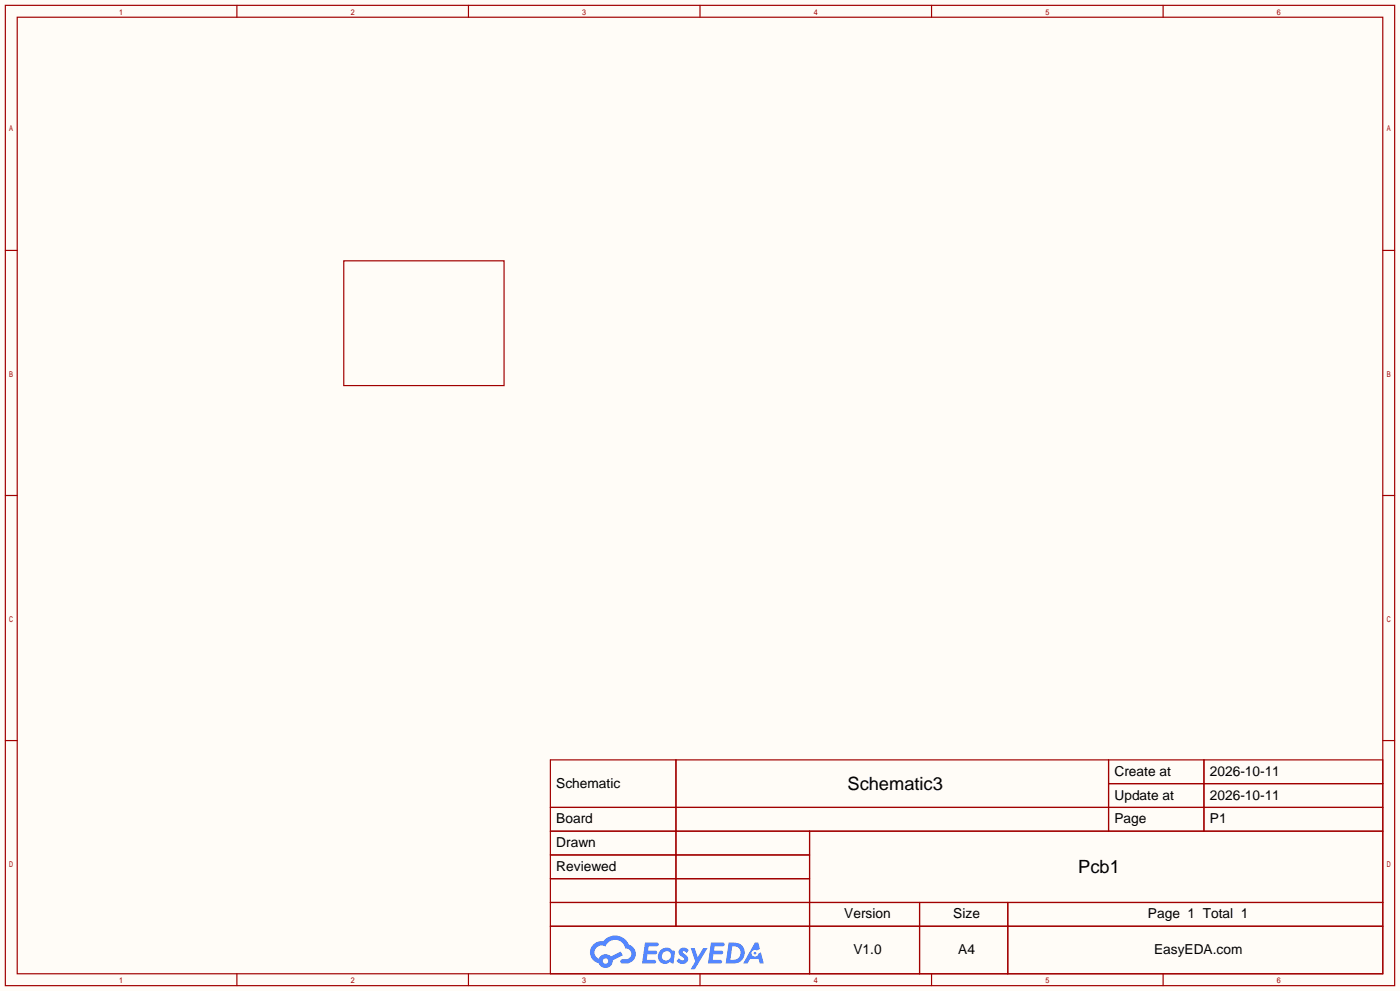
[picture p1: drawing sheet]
<svg xmlns="http://www.w3.org/2000/svg" width="299mm" height="212mm" viewBox="0 0 299 212" stroke-linecap="round" stroke-linejoin="round" font-family="sans-serif">
<path d="M0 0h299.5v211.8h-299.5z" fill="#fffcf7"/>
<g fill="none" stroke="#a10000" stroke-width=".25">
<path d="M1.1 1.1h297.2v209.6h-297.2zM3.7 3.7h292.1v204.5h-292.1zM50.7 1.1v2.6M100.2 1.1v2.6M149.7 1.1v2.6M199.3 1.1v2.6M248.8 1.1v2.6M1.1 53.5h2.6M295.8 53.5h2.5M1.1 105.9h2.6M295.8 105.9h2.5M1.1 158.3h2.6"/>
<path d="M295.8 158.3h2.5M117.7 162.4h178.1v45.8h-178.1zM117.7 172.6h178.1M117.7 177.7h178.1M144.6 162.4v35.6M173.2 177.7v30.5M237.1 162.4v15.3M237.1 167.5h58.7M257.5 162.4v15.3M117.7 182.8h55.5M117.7 192.9h178.1M117.7 187.8h55.5"/>
<path d="M117.7 198h178.1M196.7 192.9v15.3M215.6 192.9v15.3M50.7 208.2v2.5M100.2 208.2v2.5M149.7 208.2v2.5M199.3 208.2v2.5M248.8 208.2v2.5"/>
</g>
<g fill="#5487ff">
<path d="M145.5 202.8a1.3 1.3 0 0 1 1.8 .3l-.4 .6a.54 .54 0 0 0-.9-.2l.1 .2a1.28 1.28 0 0 1 .8 2 1.53 1.53 0 0 1-2.2-.3l.5-.6 .8 .5a.31 .31 0 0 0 .4-.3 .31 .31 0 0 0-.3-.3 1.12 1.12 0 0 1-.6-1.9z"/>
<path d="M147.7 202.7h.9l.7 1.9 1.1-1.9h.9l-2.7 4.5h-.9l1-1.7z"/>
<path d="M138 201.5h1.6a1.31 1.31 0 0 1 1.2 .2 .4 .4 0 0 1-.3 .6h-1.8l-.1 .9h1.6a.4 .4 0 0 1 .4 .4 .4 .4 0 0 1-.4 .4h-1.7l-.2 1.2h1.4a.46 .46 0 0 1 .5 .1 .46 .46 0 0 1 .1 .5l-.3 .2h-2.7z"/>
<path d="M152.1 201.5h1.6a1.32 1.32 0 0 1 1.3 .2 .39 .39 0 0 1-.4 .6h-1.7l-.2 .9h1.7a.4 .4 0 0 1 .3 .4 .4 .4 0 0 1-.4 .4h-1.7l-.2 1.2h1.4a.46 .46 0 0 1 .5 .1 .46 .46 0 0 1 .1 .5l-.3 .2h-2.7z"/>
<path d="M161.5 201.5h.7l.4 1.3-.7 .4a.75 .75 0 0 0-1.1 .3 .75 .75 0 0 0 .5 1 .75 .75 0 0 0 .9-.6l.6-.3 .6 2.4h-.9l-.2-1h-1.9l-.5 1h-.9z"/>
<path d="M155.9 201.5l-.7 4.5h1.5a2.27 2.27 0 0 0 2.6-2.3 2.27 2.27 0 0 0-2.7-2.2zM156.6 202.3a1.5 1.5 0 0 1 1.8 1.5 1.5 1.5 0 0 1-1.9 1.4h-.3z"/>
<path d="M141.3 203.1a1.6 1.6 0 0 0-.3 2.3 1.6 1.6 0 0 0 2.3 .2l.8 .4 .3-2.5-.2-.3h-.4a1.58 1.58 0 0 0-2.5-.1zM141.9 203.6a.98 .98 0 0 1 1.6 .5 .98 .98 0 0 1-1.1 1.2 .94 .94 0 0 1-.8-.6 .94 .94 0 0 1 .3-1.1z"/>
<path d="M126.9 201.9a2.37 2.37 0 0 0 1.2 4 1.54 1.54 0 0 0 1.7 1 1.54 1.54 0 0 0 1.3-1.6l2.1-1.1-.5-.8-2 1.1a1.57 1.57 0 0 0-2.6 .4 1.5 1.5 0 0 1-.8-2.1 1.5 1.5 0 0 1 2.2-.5 2.23 2.23 0 0 1 2.3-1.4 2.23 2.23 0 0 1 2 1.8 1.16 1.16 0 0 1 1.2 1.1 1.16 1.16 0 0 1-1 1.3h-.7a.47 .47 0 0 0-.6 .3 .47 .47 0 0 0 .4 .6 2.17 2.17 0 0 0 2.5-1 2.17 2.17 0 0 0-.3-2.7l-.8-.4a3.2 3.2 0 0 0-5.4-.7l-1.2 .1zM129 205.4a.58 .58 0 0 1 1.1 0 .58 .58 0 0 1-1.1 0z"/>
<circle cx="161.5" cy="203.8" r=".28"/>
</g>
<path d="M73.5 55.8h34.3v26.6h-34.3z" fill="none" stroke="#a10000" stroke-width=".25"/>
<g font-size="3.9">
<text x="181.3" y="168.9">Schematic3</text>
<text x="230.7" y="186.7">Pcb1</text>
</g>
<g font-size="2.9">
<text x="238.4" y="165.9">Create at</text>
<text x="258.8" y="165.9">2026-10-11</text>
<text x="119" y="168.4">Schematic</text>
<text x="238.4" y="170.9">Update at</text>
<text x="258.8" y="170.9">2026-10-11</text>
<text x="119" y="176">Board</text>
<text x="238.4" y="176">Page</text>
<text x="258.8" y="176">P1</text>
<text x="119" y="181.1">Drawn</text>
<text x="119" y="186.2">Reviewed</text>
<text x="180.6" y="196.3">Version</text>
<text x="203.9" y="196.3">Size</text>
<text x="245.6" y="196.3">Page 1 Total 1</text>
<text x="182.6" y="204">V1.0</text>
<text x="205" y="204">A4</text>
<text x="246.9" y="204">EasyEDA.com</text>
</g>
</svg>
